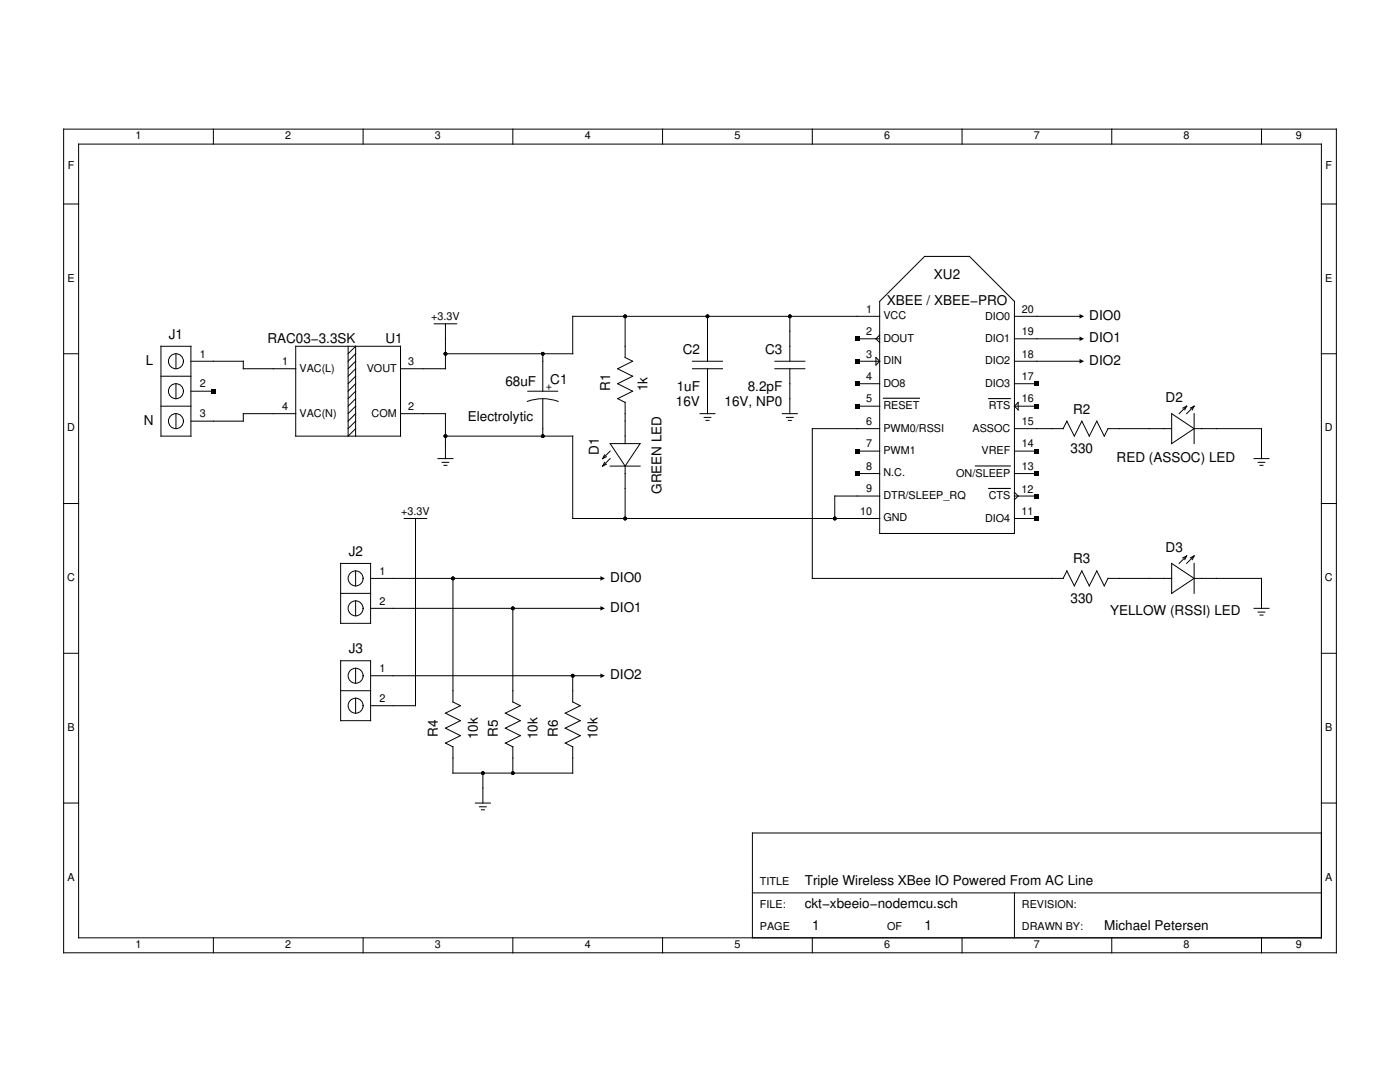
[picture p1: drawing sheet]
<svg xmlns="http://www.w3.org/2000/svg" width="279mm" height="216mm" viewBox="0 0 279 216" stroke-linecap="round" stroke-linejoin="round" font-family="sans-serif">
<g fill="none" stroke="#000" stroke-width=".2">
<path d="M12.7 25.8h254v164.3h-254zM15.7 28.8h248v158.3h-248zM42.6 25.8v3M72.5 25.8v3M102.3 25.8v3M132.2 25.8v3M162.1 25.8v3M192 25.8v3M221.9 25.8v3M251.8 25.8v3M12.7 40.7h3M184.5 51.2h9l9 8.9v46.3h-26.9v-46.3z"/>
<path d="M263.7 40.7h3M12.7 70.6h3M32.1 69.1h6v17.9h-6zM32.1 75.1h6M35.1 70.6v3M35.1 76.6v3M38.1 72.1h10.5v1.5h10.4M38.1 78.1h4.5M59 69.1h20.9v17.9h-20.9zM69.5 69.1v17.9l1.5-1.5M69.5 70.6l1.5-1.5v17.9M71 72.1l-1.5 1.5"/>
<path d="M71 73.6l-1.5 1.5M71 75.1l-1.5 1.5M71 76.6l-1.5 1.5M71 78.1l-1.5 1.5M71 79.6l-1.5 1.4M71 70.6l-1.5 1.5M86.7 64.6h4.4M88.9 64.6v9h-9M105.3 78.1h6M108.3 70.6v7.5M108.3 79.6v7.4M123.3 79.5l1.5 .8v8.2"/>
<path d="M124.8 63.1v8.2l1.5 .8-3 1.5 3 1.5-3 1.5 3 1.5-3 1.5M138.2 72.1h6M138.2 73.6h6M141.2 63.1v9M141.2 73.6v8.9M154.6 72.1h6M154.6 73.6h6M157.6 63.1v9M157.6 73.6v8.9M171.1 67.6h4.5M171.1 72.1h4.5M171.1 76.6h4.5"/>
<path d="M174.8 71.3l.8 .8-.8 .7zM175.6 63.1h-61.3v7.5h-25.4M175.6 66.9l-.8 .7 .8 .7M202.5 63.1h13.4M202.5 67.6h13.4M202.5 72.1h13.4M202.5 76.6h4.4M263.7 70.6h3M32.1 81h6M35.1 82.5v3M59 82.5h-10.4v1.5h-10.5M71 81l-1.5 1.5"/>
<path d="M71 82.5l-1.5 1.5M71 84l-1.5 1.5M79.9 82.5h9v9M87.4 91.5h3M88.2 92.3h1.4M88.6 92.9h.6M88.9 87h25.4v16.5h61.3M105.3 80.1a9 9 0 0 1 6.1 0M120.7 92.3l-.4 .7M120.7 90.8l-.4 .7M121 92.6l-.7 .4M121 91.1l-.7 .4"/>
<path d="M121.8 88.5h5.9l-2.9 4.5zM121.8 93h5.9M121.8 90l-1.5 1.5M121.8 91.5l-1.5 1.5M124.8 93v10.5M139.7 82.5h3M140.5 83.3h1.4M140.9 83.9h.6M156.1 82.5h3M157 83.3h1.3M157.3 83.9h.6M171.1 81h4.5"/>
<path d="M171.1 90h4.5M171.1 94.5h4.5M175.6 85.5h-13.5v29.9h50.1M175.6 99h-9v4.5M202.5 81h4.4M202.5 85.5h9.7M202.5 90h4.4M202.5 94.5h4.4M202.5 99h4.4M202.5 81l.7-.7v1.5zM202.5 98.2l.7 .8-.7 .7M212.9 84l1.5 3 1.5-3 1.5 3 1.5-3 1.5 3 .7-1.5h12.7"/>
<path d="M212.9 84l-.7 1.5M233.8 82.5l4.5 3-4.5 3zM236.8 81l-1.5 1.5M236.8 81l-.4 .8M236.8 81l-.7 .4M238.3 85.5h13.5v6M238.3 82.5v6M238.3 81l-1.5 1.5M238.3 81l-.4 .8M238.3 81l-.7 .4M250.3 91.5h3M251.1 92.3h1.3"/>
<path d="M251.5 92.9h.6M12.7 100.5h3M68 112.4h6v12h-6zM68 118.4h6M71 113.9v3M71 119.9v3M74 115.4h46.3M80.7 103.5h4.5M82.9 103.5v37.3h-8.9M90.4 115.4v24.7l1.5 .7-3 1.5 3 1.5-3 1.5 3 1.5-3 1.5 1.5 .7M202.5 103.5h4.4M212.9 113.9l1.5 3 1.5-3 1.5 3 1.5-3 1.5 3 .7-1.5h12.7"/>
<path d="M212.9 113.9l-.7 1.5M233.8 112.4l4.5 3-4.5 3zM236.8 110.9l-1.5 1.5M236.8 110.9l-.4 .8M236.8 110.9l-.7 .4M238.3 115.4h13.5v6M238.3 112.4v6M238.3 110.9l-1.5 1.5M238.3 110.9l-.4 .8M238.3 110.9l-.7 .4M263.7 100.5h3M12.7 130.4h3"/>
<path d="M68 131.8h6v12h-6zM68 137.8h6M71 133.3v3M71 139.3v3M74 121.4h46.3M74 134.8h46.3M102.3 121.4v18.7l1.5 .7-2.9 1.5 2.9 1.5-2.9 1.5 2.9 1.5-2.9 1.5 1.4 .7M114.3 134.8v5.3l1.5 .7-3 1.5 3 1.5-3 1.5 3 1.5-3 1.5 1.5 .7M250.3 121.4h3M251.1 122.1h1.3M251.5 122.7h.6M263.7 130.4h3"/>
<path d="M90.4 149v5.3h23.9v-5.3M96.4 154.3v5.9M102.3 149v5.3M12.7 160.2h3M94.9 160.2h3M95.7 161h1.3M96.1 161.6h.6M150.2 178.2h113.5M202.5 178.2v8.9M263.7 166.2h-113.5v20.9M263.7 160.2h3M42.6 187.1v3"/>
<path d="M72.5 187.1v3M102.3 187.1v3M132.2 187.1v3M162.1 187.1v3M192 187.1v3M221.9 187.1v3M251.8 187.1v3"/>
<circle cx="35.1" cy="72.1" r="1.49"/>
<circle cx="35.1" cy="78.1" r="1.49"/>
<circle cx="35.1" cy="84" r="1.49"/>
<circle cx="71" cy="115.4" r="1.49"/>
<circle cx="71" cy="121.4" r="1.49"/>
<circle cx="71" cy="134.8" r="1.49"/>
<circle cx="71" cy="140.8" r="1.49"/>
</g>
<path d="M176.3 79.5h7.2M197.3 79.5h4.3M194.7 93h6.9M197.3 97.5h4.3" fill="none" stroke="#000" stroke-width=".22"/>
<g fill="#000">
<path d="M42.1 77.6h.9v.9h-.9zM170.6 67.2h.9v.8h-.9zM170.6 71.6h.9v.9h-.9zM170.6 76.1h.9v.9h-.9zM206.5 76.1h.9v.9h-.9zM215.5 62.7l.8 .4-.8 .5zM215.5 67.2l.8 .4-.8 .4zM215.5 71.6l.8 .5-.8 .4zM170.6 80.6h.9v.9h-.9zM170.6 89.6h.9v.9h-.9zM170.6 94h.9v.9h-.9zM206.5 98.5h.9v.9h-.9z"/>
<path d="M206.5 94h.9v.9h-.9zM206.5 89.6h.9v.9h-.9zM206.5 80.6h.9v.9h-.9zM119.8 115l.9 .4-.9 .5zM206.5 103h.9v.9h-.9zM119.8 120.9l.9 .5-.9 .4zM119.8 134.4l.9 .4-.9 .5z"/>
<circle cx="88.9" cy="70.6" r=".37"/>
<circle cx="108.3" cy="70.6" r=".37"/>
<circle cx="124.8" cy="63.1" r=".37"/>
<circle cx="141.2" cy="63.1" r=".37"/>
<circle cx="157.6" cy="63.1" r=".37"/>
<circle cx="88.9" cy="87" r=".37"/>
<circle cx="108.3" cy="87" r=".37"/>
<circle cx="90.4" cy="115.4" r=".37"/>
<circle cx="124.8" cy="103.5" r=".37"/>
<circle cx="166.6" cy="103.5" r=".37"/>
<circle cx="102.3" cy="121.4" r=".37"/>
<circle cx="114.3" cy="134.8" r=".37"/>
<circle cx="96.4" cy="154.3" r=".37"/>
<circle cx="102.3" cy="154.3" r=".37"/>
</g>
<g font-size="2.7">
<text x="186.4" y="55.6">XU2</text>
<text x="177" y="60.9">XBEE / XBEE−PRO</text>
<text x="217.4" y="63.8">DIO0</text>
<text x="33.7" y="67.6">J1</text>
<text x="53.4" y="68.3">RAC03−3.3SK</text>
<text x="76.9" y="68.3">U1</text>
<text x="136.3" y="70.6">C2</text>
<text x="152.7" y="70.6">C3</text>
<text x="217.4" y="68.3">DIO1</text>
<text x="29.1" y="72.8">L</text>
<text x="100.9" y="77">68uF</text>
<text x="109.8" y="76.6">C1</text>
<text x="217.4" y="72.8">DIO2</text>
<text x="121.8" y="78.1" transform="rotate(-90 121.8 78.1)">R1</text>
<text x="129.2" y="78.1" transform="rotate(-90 129.2 78.1)">1k</text>
<text x="134.9" y="81">16V</text>
<text x="135.1" y="78.1">1uF</text>
<text x="144.6" y="81">16V, NP0</text>
<text x="149.2" y="78.1">8.2pF</text>
<text x="214.2" y="82.5">R2</text>
<text x="232.6" y="80.3">D2</text>
<text x="28.7" y="84.7">N</text>
<text x="93.4" y="84">Electrolytic</text>
<text x="119.5" y="90.8" transform="rotate(-90 119.5 90.8)">D1</text>
<text x="213.6" y="90.5">330</text>
<text x="222.8" y="92.3">RED (ASSOC) LED</text>
<text x="132" y="98.6" transform="rotate(-90 132 98.6)">GREEN LED</text>
<text x="69.6" y="110.9">J2</text>
<text x="214.2" y="112.4">R3</text>
<text x="232.6" y="110.2">D3</text>
<text x="121.8" y="116.1">DIO0</text>
<text x="121.8" y="122.1">DIO1</text>
<text x="213.6" y="120.4">330</text>
<text x="221.5" y="122.6">YELLOW (RSSI) LED</text>
<text x="69.6" y="130.4">J3</text>
<text x="121.8" y="135.5">DIO2</text>
<text x="87.4" y="147" transform="rotate(-90 87.4 147)">R4</text>
<text x="95.3" y="147.5" transform="rotate(-90 95.3 147.5)">10k</text>
<text x="99.4" y="147" transform="rotate(-90 99.4 147)">R5</text>
<text x="107.3" y="147.5" transform="rotate(-90 107.3 147.5)">10k</text>
<text x="111.3" y="147" transform="rotate(-90 111.3 147)">R6</text>
<text x="119.3" y="147.5" transform="rotate(-90 119.3 147.5)">10k</text>
<text x="160.6" y="176.7">Triple Wireless XBee IO Powered From AC Line</text>
<text x="160.6" y="181.2">ckt−xbeeio−nodemcu.sch</text>
<text x="162.1" y="185.6">1</text>
<text x="184.5" y="185.6">1</text>
<text x="220.4" y="185.6">Michael Petersen</text>
</g>
<g font-size="2.2">
<text x="27" y="27.8">1</text>
<text x="56.9" y="27.8">2</text>
<text x="86.8" y="27.8">3</text>
<text x="116.7" y="27.8">4</text>
<text x="146.6" y="27.8">5</text>
<text x="176.5" y="27.8">6</text>
<text x="206.3" y="27.8">7</text>
<text x="236.2" y="27.8">8</text>
<text x="258.6" y="27.8">9</text>
<text x="13.5" y="33.8">F</text>
<text x="264.5" y="33.8">F</text>
<text x="13.5" y="56.2">E</text>
<text x="264.5" y="56.2">E</text>
<text x="86.1" y="63.9">+3.3V</text>
<text x="172.9" y="62.4">1</text>
<text x="176.3" y="63.7">VCC</text>
<text x="196.6" y="63.8">DIO0</text>
<text x="203.9" y="62.4">20</text>
<text x="39.9" y="71.3">1</text>
<text x="172.9" y="66.9">2</text>
<text x="172.9" y="71.3">3</text>
<text x="176.3" y="68.2">DOUT</text>
<text x="196.6" y="68.2">DIO1</text>
<text x="203.9" y="71.3">18</text>
<text x="203.9" y="66.9">19</text>
<text x="39.9" y="77.3">2</text>
<text x="56.3" y="72.8">1</text>
<text x="59.8" y="74.1">VAC(L)</text>
<text x="73.2" y="74.1">VOUT</text>
<text x="81.4" y="72.8">3</text>
<text x="109.1" y="76.6" transform="rotate(90 109.1 76.6)">+</text>
<text x="172.9" y="75.8">4</text>
<text x="176.3" y="72.6">DIN</text>
<text x="176.3" y="77.1">DO8</text>
<text x="196.6" y="77.2">DIO3</text>
<text x="196.6" y="72.7">DIO2</text>
<text x="203.9" y="75.8">17</text>
<text x="39.9" y="83.3">3</text>
<text x="56.3" y="81.8">4</text>
<text x="59.8" y="83.1">VAC(N)</text>
<text x="74.2" y="83.1">COM</text>
<text x="81.4" y="81.8">2</text>
<text x="172.9" y="80.3">5</text>
<text x="176.3" y="81.6">RESET</text>
<text x="197.3" y="81.7">RTS</text>
<text x="203.9" y="80.3">16</text>
<text x="13.4" y="86.1">D</text>
<text x="172.9" y="84.8">6</text>
<text x="172.9" y="89.3">7</text>
<text x="176.3" y="86.1">PWM0/RSSI</text>
<text x="194.1" y="86.2">ASSOC</text>
<text x="203.9" y="89.3">14</text>
<text x="203.9" y="84.8">15</text>
<text x="264.4" y="86.1">D</text>
<text x="172.9" y="93.7">8</text>
<text x="176.3" y="90.6">PWM1</text>
<text x="176.3" y="95.1">N.C.</text>
<text x="190.8" y="95.1">ON/SLEEP</text>
<text x="195.9" y="90.6">VREF</text>
<text x="203.9" y="93.7">13</text>
<text x="172.9" y="98.2">9</text>
<text x="176.3" y="99.5">DTR/SLEEP_RQ</text>
<text x="197.3" y="99.6">CTS</text>
<text x="203.9" y="98.3">12</text>
<text x="80.1" y="102.7">+3.3V</text>
<text x="171.7" y="102.7">10</text>
<text x="176.3" y="104">GND</text>
<text x="196.6" y="104.1">DIO4</text>
<text x="203.9" y="102.8">11</text>
<text x="13.4" y="116">C</text>
<text x="75.7" y="114.7">1</text>
<text x="264.4" y="116">C</text>
<text x="75.7" y="120.6">2</text>
<text x="75.7" y="134.1">1</text>
<text x="75.7" y="140.1">2</text>
<text x="13.5" y="145.9">B</text>
<text x="264.5" y="145.9">B</text>
<text x="13.5" y="175.7">A</text>
<text x="151.7" y="176.7">TITLE</text>
<text x="264.5" y="175.7">A</text>
<text x="151.7" y="181.2">FILE:</text>
<text x="151.7" y="185.6">PAGE</text>
<text x="177.1" y="185.6">OF</text>
<text x="203.9" y="181.2">REVISION:</text>
<text x="203.9" y="185.6">DRAWN BY:</text>
<text x="27" y="189.2">1</text>
<text x="56.9" y="189.2">2</text>
<text x="86.8" y="189.2">3</text>
<text x="116.7" y="189.2">4</text>
<text x="146.6" y="189.2">5</text>
<text x="176.5" y="189.2">6</text>
<text x="206.3" y="189.2">7</text>
<text x="236.2" y="189.2">8</text>
<text x="258.6" y="189.2">9</text>
</g>
</svg>
